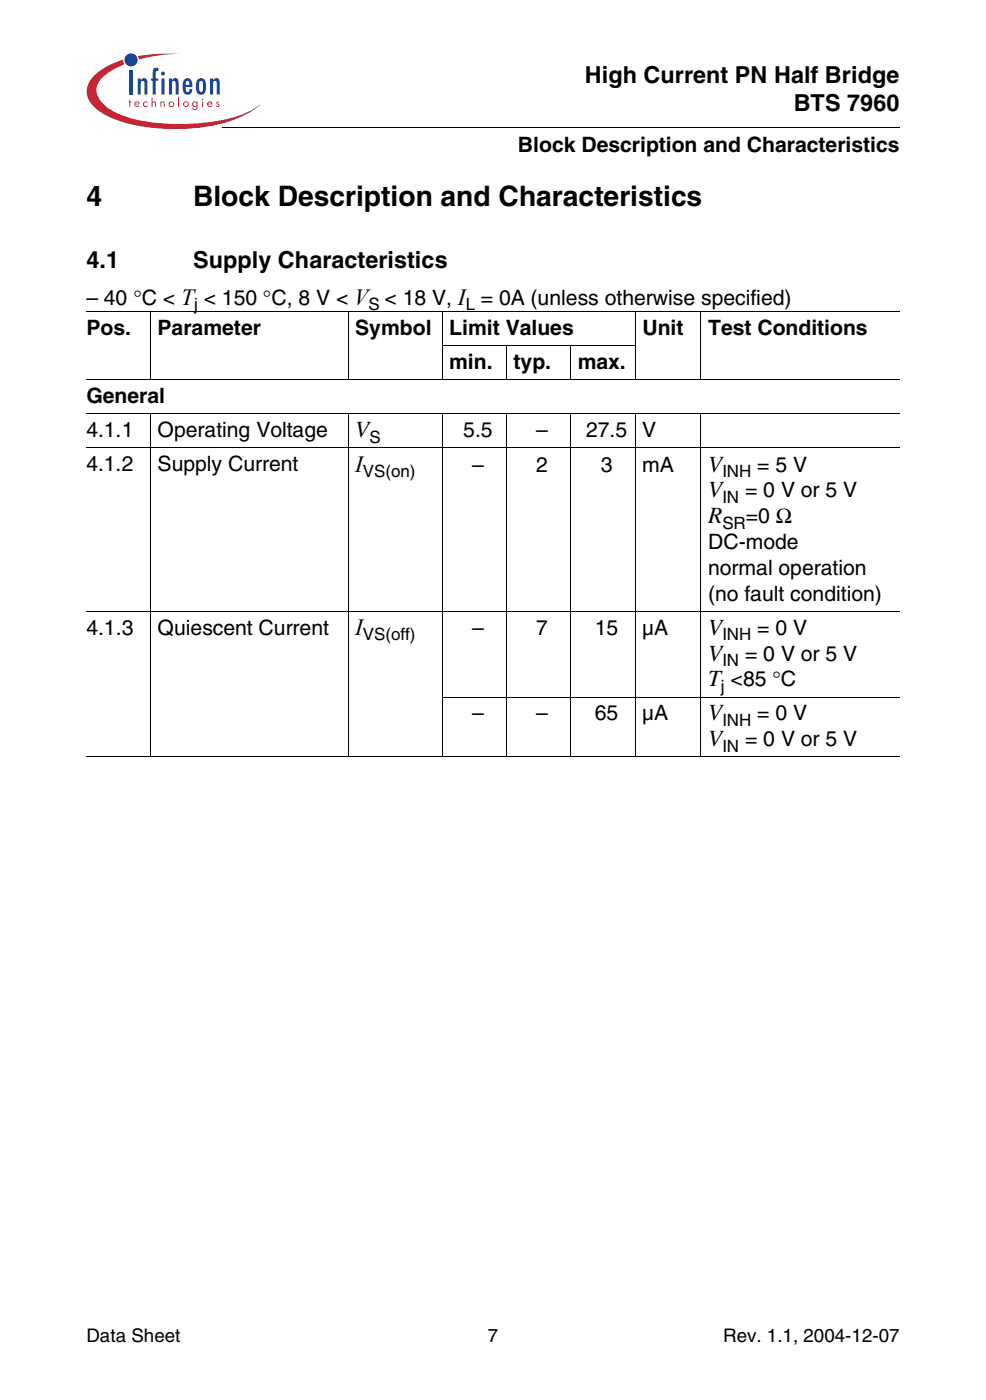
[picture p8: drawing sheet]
<svg xmlns="http://www.w3.org/2000/svg" width="207mm" height="294mm" viewBox="0 0 207 294" stroke-linecap="round" stroke-linejoin="round" font-family="sans-serif">
<g fill="#c82434">
<path d="M27.2 20.9h.2v.4h.2v.2h-.2v1h-.2v-1h-.1z"/>
<path d="M30.2 21.5l.6-.2 .2 .1v.3a.42 .42 0 0 0-.6-.1 .42 .42 0 0 0 0 .6 .42 .42 0 0 0 .6-.1v.3a.6 .6 0 0 1-.8-.1 .6 .6 0 0 1 0-.8z"/>
<path d="M31.8 20.5h.2v1l.4-.2 .3 .3 .1 .9h-.2l-.1-.8-.2-.2-.3 .2v.8h-.2z"/>
<path d="M33.7 21.3h.2v.2l.3-.2 .2 .1 .2 1.1h-.2v-.8l-.2-.2-.3 .2v.8h-.2z"/>
<path d="M37.4 20.5h.2v2h-.2z"/>
<path d="M45.5 21.5a.34 .34 0 0 1 .6 0h-.5l.1 .2a.4 .4 0 0 1 .4 .4 .4 .4 0 0 1-.3 .4 .4 .4 0 0 1-.5-.3l.6 .1-.1-.3a.4 .4 0 0 1-.3-.5z"/>
<path d="M29 11.8a36.8 36.8 0 0 1 8.7-.5 31.9 31.9 0 0 0-8.5 1.2z"/>
<path d="M19.9 15.8a14.7 14.7 0 0 1 6-3.3l.2 1a9.9 9.9 0 0 0-5.7 4.4 4 4 0 0 0 1.7 4.3 20.8 20.8 0 0 0 11.3 3.7 40 40 0 0 0 18.7-2.3l2.5-1.7a19.5 19.5 0 0 1-10.2 4.6 41.7 41.7 0 0 1-20.1-1.4 10 10 0 0 1-5.7-4.2 4.3 4.3 0 0 1 1.3-5.1z"/>
<path d="M28.5 21.6l.3-.1 .3 .3h-.7zM28.4 21.5a.59 .59 0 0 0 0 .9 .59 .59 0 0 0 .9-.2l-.2-.1-.2 .2a.37 .37 0 0 1-.5-.4h.9a.55 .55 0 0 0-.3-.5 .55 .55 0 0 0-.6 .1z"/>
<path d="M35.6 21.9a.41 .41 0 0 1 .8 0 .41 .41 0 0 1-.8 0zM35.4 21.9a.6 .6 0 0 0 1.2 0 .6 .6 0 0 0-1.2 0z"/>
<path d="M38.6 21.9a.45 .45 0 0 1 .9 0 .45 .45 0 0 1-.9 0zM38.4 21.9a.6 .6 0 0 0 1.2 0 .6 .6 0 0 0-1.2 0z"/>
<path d="M40.5 21.9a.4 .4 0 0 1 .8 0 .4 .4 0 0 1-.8 0zM40.5 21.5a.57 .57 0 0 0 0 .8 .57 .57 0 0 0 .8 0 .44 .44 0 0 1-.1 .5 .44 .44 0 0 1-.5 .1l-.1-.3h-.2a.57 .57 0 0 0 .6 .5 .57 .57 0 0 0 .5-.7v-1.1h-.2v.2l-.4-.2z"/>
<path d="M42.5 21.3h.2v1.2h-.2zM42.4 20.9a.15 .15 0 0 1 .3 0 .15 .15 0 0 1-.3 0z"/>
<path d="M43.8 21.6l.3-.1 .3 .3h-.7zM43.7 21.5a.59 .59 0 0 0 0 .9 .59 .59 0 0 0 .9-.2l-.2-.1-.2 .2a.37 .37 0 0 1-.5-.4h.9a.55 .55 0 0 0-.3-.5 .55 .55 0 0 0-.6 .1z"/>
</g>
<g fill="#18469d">
<path d="M27.2 14.8h.7v5.1h-.7z"/>
<path d="M28.9 16.5h.7v.4a.78 .78 0 0 1 1-.4 .78 .78 0 0 1 .4 1v2.4h-.7v-2.6l-.4-.3a.58 .58 0 0 0-.3 .7v2.2h-.7z"/>
<path d="M32.2 14.5a.91 .91 0 0 1 1.1-.2v.7l-.3-.1-.3 .3v1.3h.5v.5h-.5v2.9h-.6v-2.9h-.4v-.5h.4v-1.5z"/>
<path d="M35.5 16.5h.6v.4a.78 .78 0 0 1 1.1-.4 .78 .78 0 0 1 .3 1v2.4h-.6v-2.6l-.4-.3a.58 .58 0 0 0-.4 .7v2.2h-.6z"/>
<path d="M44.1 16.5h.7v.4a.78 .78 0 0 1 1-.4 .78 .78 0 0 1 .4 1v2.4h-.7v-2.6l-.4-.3a.58 .58 0 0 0-.3 .7v2.2h-.7z"/>
<path d="M33.9 16.5h.7v3.4h-.7zM33.8 15.5a.45 .45 0 0 1 .9 0 .45 .45 0 0 1-.9 0z"/>
<path d="M39.1 17.1l.3-.1a.73 .73 0 0 1 .4 .8h-.8zM38.9 16.5a2.66 2.66 0 0 0 0 3.3 1.02 1.02 0 0 0 1.1-.1 1.02 1.02 0 0 0 .4-1h-.6l-.1 .6-.3 .1a.97 .97 0 0 1-.4-1.1l1.4-.1a1.54 1.54 0 0 0-1-1.8z"/>
<path d="M41.9 17.1l.3-.1a1.27 1.27 0 0 1 .4 1.5l-.1 .7-.3 .1a1.26 1.26 0 0 1-.4-1.4zM41.4 16.8l-.3 1.4a1.24 1.24 0 0 0 .3 1.3 1.24 1.24 0 0 0 1.3 .3 2.57 2.57 0 0 0 0-3.3l-.5-.1-.5 .1z"/>
<circle cx="27.5" cy="12.6" r="1.38"/>
</g>
<path d="M46.6 26.6l.1 .2z" fill="#000"/>
<path d="M46.7 26.7h142.3" fill="none" stroke="#000" stroke-width=".21"/>
<path d="M18.1 28.8h45.9v4.8h-45.9z" fill="#fff"/>
<g fill="none" stroke="#000" stroke-width=".21">
<path d="M18.1 65.5h170.8M18.1 79.8h170.8M31.6 65.4v14.5M73.1 65.4v14.5M92.8 72.6h40.7M92.9 65.4v14.5M106.4 72.6v7.3M119.9 72.6v7.3M133.4 65.4v14.5M147.2 65.4v14.5M18.1 87h170.8M18.1 94.1h170.8"/>
<path d="M31.6 86.9v72.3M73.1 86.9v72.3M92.9 86.9v72.3M106.4 86.9v72.3M119.9 86.9v72.3M133.4 86.9v72.3M147.2 86.9v72.3M18.1 128.5h170.8M18.1 159.1h170.8M92.8 146.5h96.1"/>
</g>
<g font-size="5.9">
<text x="18.1" y="43.3">4</text>
<text x="40.5" y="43.3">Block Description and Characteristics</text>
</g>
<g font-size="4.9">
<text x="122.8" y="17.4">High Current PN Half Bridge</text>
<text x="166.7" y="23.3">BTS 7960</text>
<text x="18.1" y="56.4">4.1</text>
<text x="40.6" y="56.4">Supply Characteristics</text>
<text x="74.6" y="91.9">V</text>
<text x="74.6" y="99.1">I</text>
<text x="148.7" y="99.1">V</text>
<text x="148.7" y="104.5">V</text>
<text x="148.7" y="109.9">R</text>
<text x="74.6" y="133.4">I</text>
<text x="148.7" y="133.4">V</text>
<text x="148.7" y="138.8">V</text>
<text x="148.7" y="144.3">T &lt;85 °C</text>
<text x="148.7" y="151.4">V</text>
<text x="148.7" y="156.9">V</text>
</g>
<g font-size="4.4">
<text x="108.8" y="31.9">Block Description and Characteristics</text>
<text x="18.1" y="64">– 40 °C &lt; T &lt; 150 °C, 8 V &lt; V &lt; 18 V, I = 0A (unless otherwise specified)</text>
<text x="18.1" y="70.4">Pos.</text>
<text x="33.1" y="70.4">Parameter</text>
<text x="74.6" y="70.4">Symbol</text>
<text x="94.4" y="70.4">Limit Values</text>
<text x="134.9" y="70.4">Unit</text>
<text x="148.7" y="70.4">Test Conditions</text>
<text x="94.3" y="77.6">min.</text>
<text x="107.9" y="77.6">typ.</text>
<text x="121.3" y="77.6">max.</text>
<text x="18.1" y="84.7">General</text>
<text x="18.1" y="91.9">4.1.1</text>
<text x="33.1" y="91.9">Operating Voltage</text>
<text x="97.3" y="91.9">5.5</text>
<text x="112.6" y="91.9">–</text>
<text x="123.1" y="91.9">27.5</text>
<text x="134.9" y="91.9">V</text>
<text x="18.1" y="99.1">4.1.2</text>
<text x="33.1" y="99.1">Supply Current</text>
<text x="99.1" y="99.1">–</text>
<text x="112.6" y="99.1">2</text>
<text x="126.2" y="99.1">3</text>
<text x="134.9" y="99.1">mA</text>
<text x="159" y="99.1">= 5 V</text>
<text x="156.5" y="104.5">= 0 V or 5 V</text>
<text x="156.6" y="109.9">=0 Ω</text>
<text x="148.7" y="115.4">DC-mode</text>
<text x="148.7" y="120.8">normal operation</text>
<text x="148.7" y="126.2">(no fault condition)</text>
<text x="18.1" y="133.4">4.1.3</text>
<text x="33.1" y="133.4">Quiescent Current</text>
<text x="99.1" y="133.4">–</text>
<text x="112.6" y="133.4">7</text>
<text x="124.9" y="133.4">15</text>
<text x="134.9" y="133.4">µA</text>
<text x="159" y="133.4">= 0 V</text>
<text x="156.5" y="138.8">= 0 V or 5 V</text>
<text x="99.1" y="151.4">–</text>
<text x="112.6" y="151.4">–</text>
<text x="124.9" y="151.4">65</text>
<text x="134.9" y="151.4">µA</text>
<text x="159" y="151.4">= 0 V</text>
<text x="156.5" y="156.9">= 0 V or 5 V</text>
</g>
<g font-size="3.9">
<text x="18.1" y="282.1">Data Sheet</text>
<text x="102.4" y="282.1">7</text>
<text x="151.9" y="282.1">Rev. 1.1, 2004-12-07</text>
</g>
<g font-size="3.6">
<text x="40.8" y="65.1">j</text>
<text x="77.4" y="65.1">S</text>
<text x="97.8" y="65.1">L</text>
<text x="77.6" y="93">S</text>
<text x="76.2" y="100.2">VS(on)</text>
<text x="151.7" y="100.2">INH</text>
<text x="151.7" y="105.6">IN</text>
<text x="151.7" y="111.1">SR</text>
<text x="76.2" y="134.5">VS(off)</text>
<text x="151.7" y="134.5">INH</text>
<text x="151.7" y="139.9">IN</text>
<text x="151.4" y="145.4">j</text>
<text x="151.7" y="152.6">INH</text>
<text x="151.7" y="158">IN</text>
</g>
</svg>
